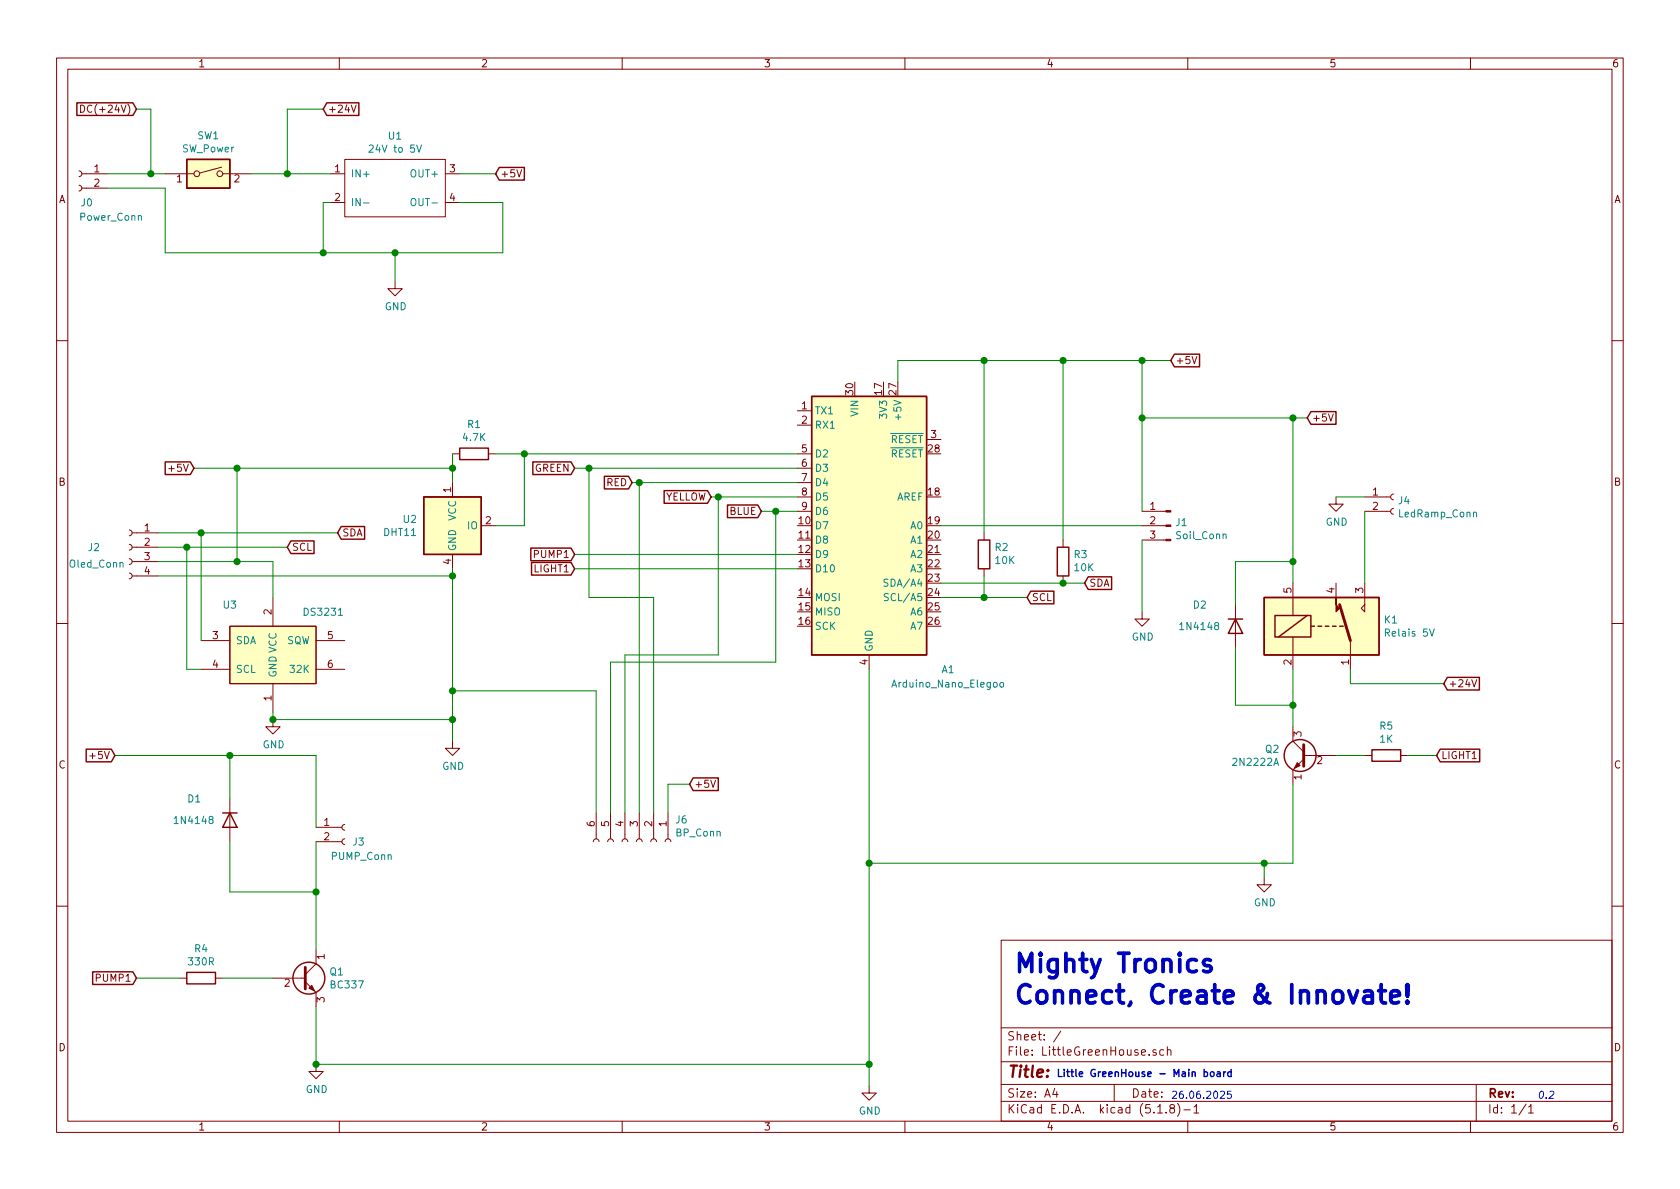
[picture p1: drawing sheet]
EESchema Schematic File Version 4
EELAYER 30 0
EELAYER END
$Descr A4 11693 8268
encoding utf-8
Sheet 1 1
Title ""
Date ""
Rev ""
Comp ""
Comment1 ""
Comment2 ""
Comment3 ""
Comment4 ""
$EndDescr
Text Notes 7350 7500 0    50   ~ 10
Little GreenHouse - Main board
Text Notes 8150 7650 0    50   ~ 0
26.06.2025
Text Notes 7050 7000 0    128  ~ 26
Mighty Tronics\nConnect, Create & Innovate!
$Comp
L MCU_Module:Arduino_Nano_Every A1
U 1 1
P 6050 3650
F 0 "A1" H 6600 2650 50  0000 C CNN
F 1 "Arduino_Nano_Elegoo" H 6600 2550 50  0000 C CNN
F 2 "Module:Arduino_Nano" H 6050 3650 50  0001 C CIN
F 3 "https://content.arduino.cc/assets/NANOEveryV3.0_sch.pdf" H 6050 3650 50  0001 C CNN
	1    6050 3650
	1    0    0    -1  
$EndComp
Text GLabel 950  750  0    50   Input ~ 0
DC(+24V)
$Comp
L power:GND #PWR0101
U 1 1
P 2750 1950
F 0 "#PWR0101" H 2750 1700 50  0001 C CNN
F 1 "GND" H 2755 1777 50  0000 C CNN
F 2 "" H 2750 1950 50  0001 C CNN
F 3 "" H 2750 1950 50  0001 C CNN
	1    2750 1950
	1    0    0    -1  
$EndComp
Text GLabel 3450 1200 2    50   Input ~ 0
+5V
$Comp
L Connector:Conn_01x03_Male J1
U 1 1
P 8150 3650
F 0 "J1" H 8122 3674 50  0000 R CNN
F 1 "Soil_Conn" H 8122 3583 50  0000 R CNN
F 2 "TerminalBlock_TE-Connectivity:TerminalBlock_TE_282834-3_1x03_P2.54mm_Horizontal" H 8150 3650 50  0001 C CNN
F 3 "~" H 8150 3650 50  0001 C CNN
	1    8150 3650
	-1   0    0    -1  
$EndComp
$Comp
L power:GND #PWR0102
U 1 1
P 7950 4250
F 0 "#PWR0102" H 7950 4000 50  0001 C CNN
F 1 "GND" H 7955 4077 50  0000 C CNN
F 2 "" H 7950 4250 50  0001 C CNN
F 3 "" H 7950 4250 50  0001 C CNN
	1    7950 4250
	1    0    0    -1  
$EndComp
Wire Wire Line
	7950 3750 7950 4250
Text GLabel 8150 2500 2    50   Input ~ 0
+5V
Wire Wire Line
	7950 3550 7950 2900
Wire Wire Line
	8150 2500 7950 2500
Wire Wire Line
	7950 3650 6550 3650
$Comp
L power:GND #PWR0103
U 1 1
P 6050 7550
F 0 "#PWR0103" H 6050 7300 50  0001 C CNN
F 1 "GND" H 6055 7377 50  0000 C CNN
F 2 "" H 6050 7550 50  0001 C CNN
F 3 "" H 6050 7550 50  0001 C CNN
	1    6050 7550
	1    0    0    -1  
$EndComp
Wire Wire Line
	6050 4650 6050 6000
$Comp
L Sensor:DHT11 U2
U 1 1
P 3150 3650
F 0 "U2" H 2906 3696 50  0000 R CNN
F 1 "DHT11" H 2906 3605 50  0000 R CNN
F 2 "Sensor:Aosong_DHT11_5.5x12.0_P2.54mm" H 3150 3250 50  0001 C CNN
F 3 "http://akizukidenshi.com/download/ds/aosong/DHT11.pdf" H 3300 3900 50  0001 C CNN
	1    3150 3650
	1    0    0    -1  
$EndComp
$Comp
L power:GND #PWR0104
U 1 1
P 3150 5150
F 0 "#PWR0104" H 3150 4900 50  0001 C CNN
F 1 "GND" H 3155 4977 50  0000 C CNN
F 2 "" H 3150 5150 50  0001 C CNN
F 3 "" H 3150 5150 50  0001 C CNN
	1    3150 5150
	1    0    0    -1  
$EndComp
Text GLabel 1350 3250 0    50   Input ~ 0
+5V
Wire Wire Line
	1350 3250 1650 3250
Wire Wire Line
	3150 3250 3150 3350
$Comp
L Device:R R1
U 1 1
P 3300 3150
F 0 "R1" V 3093 3150 50  0000 C CNN
F 1 "4.7K" V 3184 3150 50  0000 C CNN
F 2 "Resistor_THT:R_Axial_DIN0411_L9.9mm_D3.6mm_P25.40mm_Horizontal" V 3230 3150 50  0001 C CNN
F 3 "~" H 3300 3150 50  0001 C CNN
	1    3300 3150
	0    1    1    0   
$EndComp
Wire Wire Line
	3450 3150 3650 3150
Wire Wire Line
	3150 3150 3150 3250
Connection ~ 3150 3250
Wire Wire Line
	3450 3650 3650 3650
Wire Wire Line
	3650 3650 3650 3150
Connection ~ 3650 3150
Wire Wire Line
	3650 3150 5550 3150
Wire Wire Line
	6250 2500 6250 2650
Connection ~ 7950 2500
Wire Wire Line
	3200 1200 3450 1200
Text GLabel 7550 4050 2    50   Input ~ 0
SDA
Text GLabel 7150 4150 2    50   Input ~ 0
SCL
Wire Wire Line
	6550 4050 7400 4050
$Comp
L Device:R R3
U 1 1
P 7400 3900
F 0 "R3" H 7330 3854 50  0000 R CNN
F 1 "10K" H 7330 3945 50  0000 R CNN
F 2 "Resistor_THT:R_Axial_DIN0411_L9.9mm_D3.6mm_P25.40mm_Horizontal" V 7330 3900 50  0001 C CNN
F 3 "~" H 7400 3900 50  0001 C CNN
	1    7400 3900
	-1   0    0    1   
$EndComp
Connection ~ 7400 4050
Wire Wire Line
	7400 4050 7550 4050
Wire Wire Line
	7400 3750 7400 2500
Connection ~ 7400 2500
Wire Wire Line
	7400 2500 7950 2500
Wire Wire Line
	6550 4150 6850 4150
$Comp
L Device:R R2
U 1 1
P 6850 3850
F 0 "R2" H 6780 3804 50  0000 R CNN
F 1 "10K" H 6780 3895 50  0000 R CNN
F 2 "Resistor_THT:R_Axial_DIN0411_L9.9mm_D3.6mm_P25.40mm_Horizontal" V 6780 3850 50  0001 C CNN
F 3 "~" H 6850 3850 50  0001 C CNN
	1    6850 3850
	-1   0    0    1   
$EndComp
Wire Wire Line
	6850 3700 6850 2500
Wire Wire Line
	6250 2500 6850 2500
Connection ~ 6850 2500
Wire Wire Line
	6850 2500 7400 2500
Wire Wire Line
	6850 4000 6850 4150
Connection ~ 6850 4150
Wire Wire Line
	6850 4150 7150 4150
$Comp
L Connector:Conn_01x04_Female J2
U 1 1
P 900 3800
F 0 "J2" H 1100 3800 50  0000 L CNN
F 1 "Oled_Conn" H 928 3685 50  0000 L CNN
F 2 "TerminalBlock_TE-Connectivity:TerminalBlock_TE_282834-4_1x04_P2.54mm_Horizontal" H 900 3800 50  0001 C CNN
F 3 "~" H 900 3800 50  0001 C CNN
	1    900  3800
	-1   0    0    -1  
$EndComp
Connection ~ 1650 3250
Wire Wire Line
	1650 3250 3150 3250
Text GLabel 2000 3800 2    50   Input ~ 0
SCL
Text GLabel 2350 3700 2    50   Input ~ 0
SDA
Connection ~ 3150 4800
Text GLabel 4000 3250 0    50   Input ~ 0
GREEN
Text GLabel 4400 3350 0    50   Input ~ 0
RED
Text GLabel 5300 3550 0    50   Input ~ 0
BLUE
Text GLabel 4950 3450 0    50   Input ~ 0
YELLOW
Connection ~ 6050 6000
Wire Wire Line
	6050 6000 6050 7400
Text GLabel 4000 3850 0    50   Input ~ 0
PUMP1
Wire Wire Line
	4000 3850 5550 3850
$Comp
L Switch:SW_DIP_x01 SW1
U 1 1
P 1450 1200
F 0 "SW1" H 1450 1467 50  0000 C CNN
F 1 "SW_Power" H 1450 1376 50  0000 C CNN
F 2 "TerminalBlock:TerminalBlock_bornier-2_P5.08mm" H 1450 1200 50  0001 C CNN
F 3 "~" H 1450 1200 50  0001 C CNN
	1    1450 1200
	1    0    0    -1  
$EndComp
Wire Wire Line
	1750 1200 2000 1200
Text GLabel 2250 750  2    50   Input ~ 0
+24V
Wire Wire Line
	2250 750  2000 750 
Wire Wire Line
	2000 750  2000 1200
$Comp
L Transistor_BJT:BC337 Q1
U 1 1
P 2100 6800
F 0 "Q1" H 2291 6846 50  0000 L CNN
F 1 "BC337" H 2291 6755 50  0000 L CNN
F 2 "Package_TO_SOT_THT:TO-92_Horizontal2" H 2300 6725 50  0001 L CIN
F 3 "https://diotec.com/tl_files/diotec/files/pdf/datasheets/bc337.pdf" H 2100 6800 50  0001 L CNN
	1    2100 6800
	1    0    0    -1  
$EndComp
Wire Wire Line
	2200 7000 2200 7400
Wire Wire Line
	2200 7400 6050 7400
Connection ~ 6050 7400
Wire Wire Line
	6050 7400 6050 7550
Text GLabel 950  6800 0    50   Input ~ 0
PUMP1
$Comp
L Device:R R4
U 1 1
P 1400 6800
F 0 "R4" V 1193 6800 50  0000 C CNN
F 1 "330R" V 1284 6800 50  0000 C CNN
F 2 "Resistor_THT:R_Axial_DIN0411_L9.9mm_D3.6mm_P25.40mm_Horizontal" V 1330 6800 50  0001 C CNN
F 3 "~" H 1400 6800 50  0001 C CNN
	1    1400 6800
	0    1    1    0   
$EndComp
Wire Wire Line
	950  6800 1250 6800
Wire Wire Line
	1550 6800 1900 6800
Text GLabel 800  5250 0    50   Input ~ 0
+5V
Wire Wire Line
	2200 5850 2200 6200
$Comp
L Diode:1N4148 D1
U 1 1
P 1600 5700
F 0 "D1" V 1450 5400 50  0000 L CNN
F 1 "1N4148" V 1600 5300 50  0000 L CNN
F 2 "Diode_THT:D_DO-35_SOD27_P7.62mm_Horizontal" H 1600 5525 50  0001 C CNN
F 3 "https://assets.nexperia.com/documents/data-sheet/1N4148_1N4448.pdf" H 1600 5700 50  0001 C CNN
	1    1600 5700
	0    1    1    0   
$EndComp
Wire Wire Line
	1600 5550 1600 5250
Wire Wire Line
	1600 5850 1600 6200
Wire Wire Line
	1600 6200 2200 6200
Connection ~ 2200 6200
Wire Wire Line
	2200 6200 2200 6600
Text GLabel 4000 3950 0    50   Input ~ 0
LIGHT1
Wire Wire Line
	4000 3950 5550 3950
Text GLabel 10000 5250 2    50   Input ~ 0
LIGHT1
$Comp
L Transistor_BJT:2N2219 Q2
U 1 1
P 9100 5250
F 0 "Q2" H 9291 5296 50  0000 L CNN
F 1 "2N2222A" H 9291 5205 50  0000 L CNN
F 2 "Package_TO_SOT_THT:TO-92_Inline" H 9300 5175 50  0001 L CIN
F 3 "http://www.onsemi.com/pub_link/Collateral/2N2219-D.PDF" H 9100 5250 50  0001 L CNN
	1    9100 5250
	-1   0    0    -1  
$EndComp
$Comp
L Device:R R5
U 1 1
P 9650 5250
F 0 "R5" V 9443 5250 50  0000 C CNN
F 1 "1K" V 9534 5250 50  0000 C CNN
F 2 "Resistor_THT:R_Axial_DIN0411_L9.9mm_D3.6mm_P25.40mm_Horizontal" V 9580 5250 50  0001 C CNN
F 3 "~" H 9650 5250 50  0001 C CNN
	1    9650 5250
	0    1    1    0   
$EndComp
Wire Wire Line
	9000 5450 9000 6000
Wire Wire Line
	9000 6000 8800 6000
Wire Wire Line
	9300 5250 9500 5250
Wire Wire Line
	9800 5250 10000 5250
$Comp
L Diode:1N4148 D2
U 1 1
P 8600 4350
F 0 "D2" V 8450 4050 50  0000 L CNN
F 1 "1N4148" V 8600 3950 50  0000 L CNN
F 2 "Diode_THT:D_DO-35_SOD27_P7.62mm_Horizontal" H 8600 4175 50  0001 C CNN
F 3 "https://assets.nexperia.com/documents/data-sheet/1N4148_1N4448.pdf" H 8600 4350 50  0001 C CNN
	1    8600 4350
	0    1    1    0   
$EndComp
Wire Wire Line
	9000 4650 9000 4900
Wire Wire Line
	8600 4500 8600 4900
Wire Wire Line
	8600 4900 9000 4900
Connection ~ 9000 4900
Wire Wire Line
	9000 4900 9000 5050
Wire Wire Line
	9000 4050 9000 3900
Wire Wire Line
	9000 2900 7950 2900
Connection ~ 7950 2900
Wire Wire Line
	7950 2900 7950 2500
Wire Wire Line
	8600 4200 8600 3900
Wire Wire Line
	8600 3900 9000 3900
Connection ~ 9000 3900
Wire Wire Line
	9000 3900 9000 2900
Text GLabel 10050 4750 2    50   Input ~ 0
+24V
Wire Wire Line
	9400 4650 9400 4750
Wire Wire Line
	9400 4750 10050 4750
$Comp
L Connector:Conn_01x02_Female J4
U 1 1
P 9700 3450
F 0 "J4" H 9728 3426 50  0000 L CNN
F 1 "LedRamp_Conn" H 9728 3335 50  0000 L CNN
F 2 "TerminalBlock_TE-Connectivity:TerminalBlock_TE_282834-2_1x02_P2.54mm_Horizontal" H 9700 3450 50  0001 C CNN
F 3 "~" H 9700 3450 50  0001 C CNN
	1    9700 3450
	1    0    0    -1  
$EndComp
Wire Wire Line
	9500 3550 9500 4050
$Comp
L power:GND #PWR0105
U 1 1
P 9300 3450
F 0 "#PWR0105" H 9300 3200 50  0001 C CNN
F 1 "GND" H 9305 3277 50  0000 C CNN
F 2 "" H 9300 3450 50  0001 C CNN
F 3 "" H 9300 3450 50  0001 C CNN
	1    9300 3450
	1    0    0    -1  
$EndComp
Wire Wire Line
	9300 3450 9500 3450
$Comp
L Relay:SANYOU_SRD_Form_C K1
U 1 1
P 9200 4350
F 0 "K1" H 9630 4396 50  0000 L CNN
F 1 "Relais 5V" H 9630 4305 50  0000 L CNN
F 2 "Relay_THT:Relay_SPDT_SANYOU_SRD_Series_Form_C" H 9650 4300 50  0001 L CNN
F 3 "http://www.sanyourelay.ca/public/products/pdf/SRD.pdf" H 9200 4350 50  0001 C CNN
	1    9200 4350
	1    0    0    -1  
$EndComp
$Comp
L Connector:Conn_01x06_Female J6
U 1 1
P 4450 5850
F 0 "J6" V 4296 6098 50  0000 L CNN
F 1 "BP_Conn" V 4387 6098 50  0000 L CNN
F 2 "TerminalBlock_TE-Connectivity:TerminalBlock_TE_282834-6_1x06_P2.54mm_Horizontal" V 4433 6098 50  0001 L CNN
F 3 "~" H 4450 5850 50  0001 C CNN
	1    4450 5850
	0    1    1    0   
$EndComp
Text Notes 10700 7650 0    50   Italic 0
0.2
Wire Wire Line
	4000 3250 4100 3250
Wire Wire Line
	4150 5650 4150 4800
Wire Wire Line
	4150 4800 3150 4800
Wire Wire Line
	4950 3450 5000 3450
Wire Wire Line
	4250 5650 4250 4600
Wire Wire Line
	4250 4600 5400 4600
Wire Wire Line
	5400 4600 5400 3550
Wire Wire Line
	5300 3550 5400 3550
Connection ~ 5400 3550
Wire Wire Line
	5400 3550 5550 3550
Wire Wire Line
	4350 5650 4350 4550
Wire Wire Line
	4350 4550 5000 4550
Wire Wire Line
	5000 4550 5000 3450
Connection ~ 5000 3450
Wire Wire Line
	5000 3450 5550 3450
Wire Wire Line
	4400 3350 4450 3350
Connection ~ 4450 3350
Wire Wire Line
	4450 3350 5550 3350
Wire Wire Line
	4550 4150 4100 4150
Wire Wire Line
	4100 4150 4100 3250
Connection ~ 4100 3250
Wire Wire Line
	4100 3250 5550 3250
$Comp
L Connector:Conn_01x02_Female J3
U 1 1
P 2400 5750
F 0 "J3" H 2450 5650 50  0000 L CNN
F 1 "PUMP_Conn" H 2300 5550 50  0000 L CNN
F 2 "TerminalBlock_TE-Connectivity:TerminalBlock_TE_282834-2_1x02_P2.54mm_Horizontal" H 2400 5750 50  0001 C CNN
F 3 "~" H 2400 5750 50  0001 C CNN
	1    2400 5750
	1    0    0    -1  
$EndComp
Wire Wire Line
	4450 3350 4450 5650
Wire Wire Line
	4550 4150 4550 5650
Wire Wire Line
	2200 5250 2200 5750
Text GLabel 4800 5450 2    50   Input ~ 0
+5V
Wire Wire Line
	4650 5650 4650 5450
Wire Wire Line
	4650 5450 4800 5450
Wire Wire Line
	3150 3950 3150 4000
Wire Wire Line
	1100 4000 3150 4000
Connection ~ 3150 4000
Wire Wire Line
	3150 4000 3150 4800
$Comp
L MikeLib:Conv24DCtoDC U1
U 1 1
P 2950 1650
F 0 "U1" H 2750 2365 50  0000 C CNN
F 1 "24V to 5V" H 2750 2274 50  0000 C CNN
F 2 "MyFootprint:Conv24DCtoDC" H 2800 1550 50  0001 C CNN
F 3 "" H 2950 1750 50  0001 C CNN
	1    2950 1650
	1    0    0    -1  
$EndComp
Wire Wire Line
	2000 1200 2300 1200
Connection ~ 2000 1200
Wire Wire Line
	2300 1400 2250 1400
Wire Wire Line
	2250 1400 2250 1750
Wire Wire Line
	2750 1750 2750 1950
Wire Wire Line
	3200 1400 3500 1400
Wire Wire Line
	3500 1400 3500 1750
Wire Wire Line
	3500 1750 2750 1750
Connection ~ 2750 1750
Wire Wire Line
	1100 3800 1300 3800
Connection ~ 1600 5250
Wire Wire Line
	800  5250 1600 5250
Wire Wire Line
	3150 4800 3150 5000
$Comp
L MikeLib:DS3231 U3
U 1 1
P 6600 7750
F 0 "U3" H 1600 11300 50  0000 C CNN
F 1 "DS3231" H 2250 11250 50  0000 C CNN
F 2 "MyFootprint:DS3231_Mike" H 4150 9850 50  0001 C CNN
F 3 "" H 4150 9850 50  0001 C CNN
	1    6600 7750
	1    0    0    -1  
$EndComp
Wire Wire Line
	1650 3250 1650 3900
Wire Wire Line
	1900 5000 3150 5000
Connection ~ 3150 5000
Wire Wire Line
	3150 5000 3150 5150
Wire Wire Line
	1100 3700 1400 3700
Wire Wire Line
	1900 4150 1900 3900
Wire Wire Line
	1600 5250 2200 5250
Wire Wire Line
	1100 3900 1650 3900
Connection ~ 1650 3900
Wire Wire Line
	1650 3900 1900 3900
Wire Wire Line
	1900 5000 1900 4950
Wire Wire Line
	1400 4450 1400 3700
Connection ~ 1400 3700
Wire Wire Line
	1400 3700 2350 3700
Wire Wire Line
	1400 4650 1300 4650
Wire Wire Line
	1300 4650 1300 3800
Connection ~ 1300 3800
Wire Wire Line
	1300 3800 2000 3800
$Comp
L Connector:Conn_01x02_Female J0
U 1 1
P 550 1200
F 0 "J0" H 450 1000 50  0000 L CNN
F 1 "Power_Conn" H 100 900 50  0000 L CNN
F 2 "TerminalBlock_TE-Connectivity:TerminalBlock_TE_282834-2_1x02_P2.54mm_Horizontal" H 550 1200 50  0001 C CNN
F 3 "~" H 550 1200 50  0001 C CNN
	1    550  1200
	-1   0    0    -1  
$EndComp
Wire Wire Line
	750  1300 1150 1300
Wire Wire Line
	1150 1300 1150 1750
Wire Wire Line
	1150 1750 2250 1750
Connection ~ 2250 1750
Wire Wire Line
	2250 1750 2750 1750
Wire Wire Line
	750  1200 1050 1200
Wire Wire Line
	950  750  1050 750 
Wire Wire Line
	1050 750  1050 1200
Connection ~ 1050 1200
Wire Wire Line
	1050 1200 1150 1200
$Comp
L power:GND #PWR?
U 1 1
P 8800 6100
F 0 "#PWR?" H 8800 5850 50  0001 C CNN
F 1 "GND" H 8805 5927 50  0000 C CNN
F 2 "" H 8800 6100 50  0001 C CNN
F 3 "" H 8800 6100 50  0001 C CNN
	1    8800 6100
	1    0    0    -1  
$EndComp
Wire Wire Line
	8800 6100 8800 6000
Connection ~ 8800 6000
Wire Wire Line
	8800 6000 6050 6000
Text GLabel 9100 2900 2    50   Input ~ 0
+5V
Wire Wire Line
	9100 2900 9000 2900
Connection ~ 9000 2900
$Comp
L power:GND #PWR?
U 1 1
P 2200 7400
F 0 "#PWR?" H 2200 7150 50  0001 C CNN
F 1 "GND" H 2205 7227 50  0000 C CNN
F 2 "" H 2200 7400 50  0001 C CNN
F 3 "" H 2200 7400 50  0001 C CNN
	1    2200 7400
	1    0    0    -1  
$EndComp
Connection ~ 2200 7400
$Comp
L power:GND #PWR?
U 1 1
P 1900 5000
F 0 "#PWR?" H 1900 4750 50  0001 C CNN
F 1 "GND" H 1905 4827 50  0000 C CNN
F 2 "" H 1900 5000 50  0001 C CNN
F 3 "" H 1900 5000 50  0001 C CNN
	1    1900 5000
	1    0    0    -1  
$EndComp
Connection ~ 1900 5000
$EndSCHEMATC
